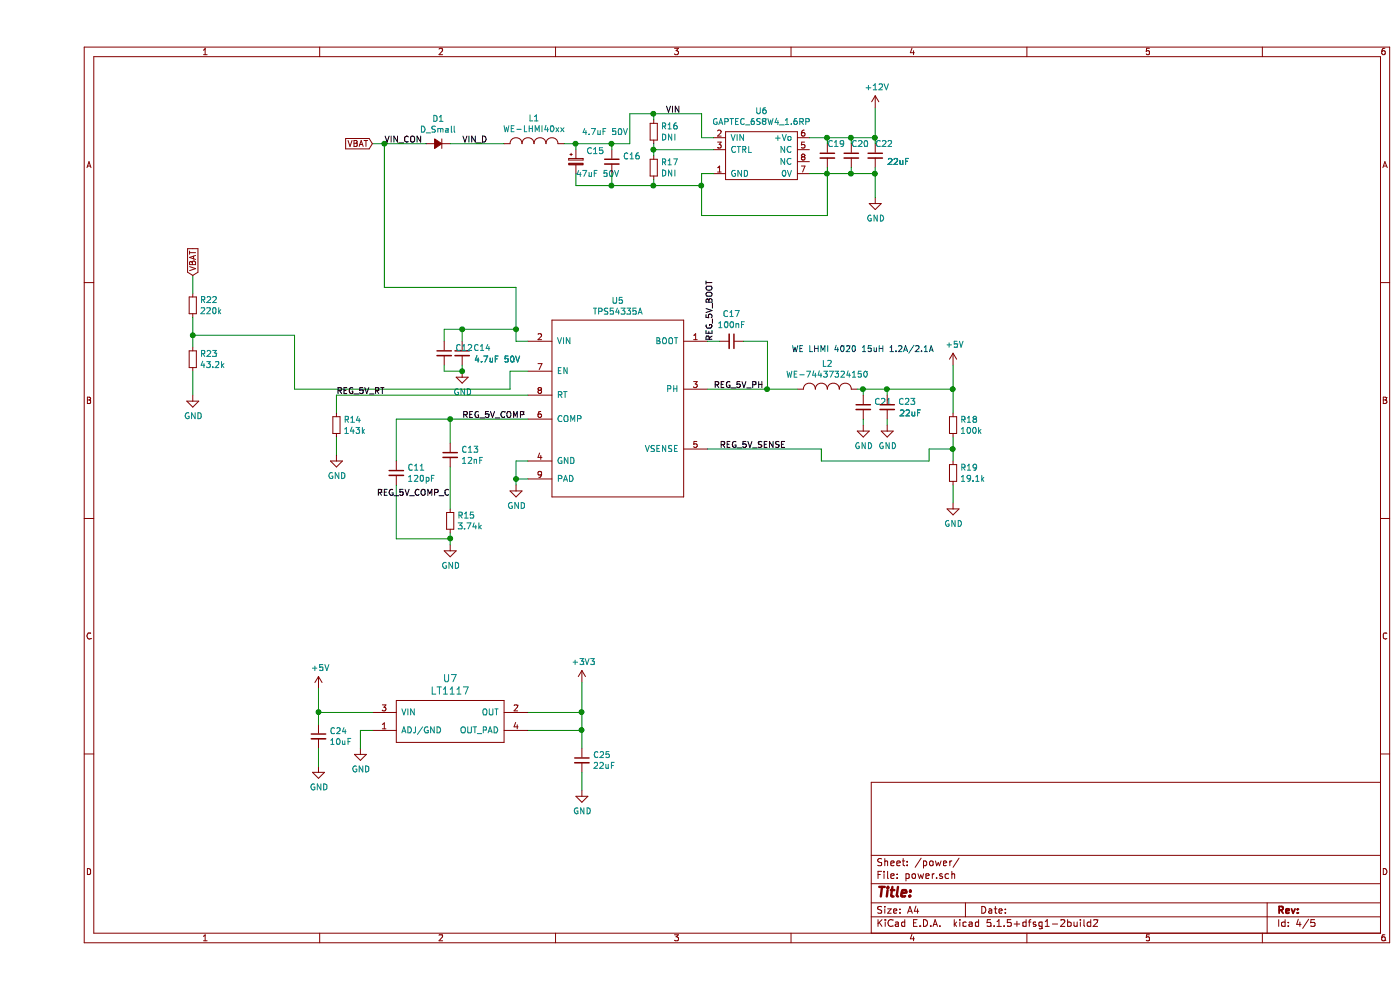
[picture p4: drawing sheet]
EESchema Schematic File Version 4
EELAYER 30 0
EELAYER END
$Descr A4 11693 8268
encoding utf-8
Sheet 4 5
Title ""
Date ""
Rev ""
Comp ""
Comment1 ""
Comment2 ""
Comment3 ""
Comment4 ""
$EndDescr
$Comp
L voltage-regulators:GAPTEC_6S8W4_1.6RP U6
U 1 1
P 6050 1300
F 0 "U6" H 6050 1675 50  0000 C CNN
F 1 "GAPTEC_6S8W4_1.6RP" H 6050 1584 50  0000 C CNN
F 2 "MODULE_power:GAPTEC_6S8W4_1.6RP" H 6050 1700 50  0001 C CNN
F 3 "" H 6050 1700 50  0001 C CNN
	1    6050 1300
	1    0    0    -1  
$EndComp
$Comp
L devices:R_0603 R16
U 1 1
P 5150 1100
F 0 "R16" H 5209 1146 50  0000 L CNN
F 1 "DNI" H 5209 1055 50  0000 L CNN
F 2 "resistors:R_0603" H 5150 950 50  0001 C CNN
F 3 "" H 5150 1100 50  0000 C CNN
	1    5150 1100
	1    0    0    -1  
$EndComp
$Comp
L devices:R_0603 R17
U 1 1
P 5150 1400
F 0 "R17" H 5209 1446 50  0000 L CNN
F 1 "DNI" H 5209 1355 50  0000 L CNN
F 2 "resistors:R_0603" H 5150 1250 50  0001 C CNN
F 3 "" H 5150 1400 50  0000 C CNN
	1    5150 1400
	1    0    0    -1  
$EndComp
Wire Wire Line
	5150 1200 5150 1250
Wire Wire Line
	5650 1250 5150 1250
Connection ~ 5150 1250
Wire Wire Line
	5150 1250 5150 1300
Wire Wire Line
	5650 1150 5550 1150
Wire Wire Line
	5550 1150 5550 950 
Wire Wire Line
	5550 950  5150 950 
Connection ~ 5150 950 
Wire Wire Line
	5150 950  5150 1000
Wire Wire Line
	5650 1450 5550 1450
Wire Wire Line
	5550 1450 5550 1550
Wire Wire Line
	5150 1500 5150 1550
Wire Wire Line
	5550 1550 5150 1550
Wire Wire Line
	5150 950  4950 950 
Connection ~ 5150 1550
Wire Wire Line
	4950 950  4950 1200
$Comp
L devices:C_1210 C16
U 1 1
P 4800 1350
F 0 "C16" H 4892 1396 50  0000 L CNN
F 1 "4.7uF 50V" H 4550 1600 50  0000 L CNN
F 2 "capacitors:C_1210" H 4800 1200 50  0001 C CNN
F 3 "" H 4800 1350 50  0000 C CNN
	1    4800 1350
	1    0    0    -1  
$EndComp
Wire Wire Line
	4800 1450 4800 1550
Wire Wire Line
	4800 1250 4800 1200
Connection ~ 4800 1200
$Comp
L devices:D_Small D1
U 1 1
P 3350 1200
F 0 "D1" H 3350 995 50  0000 C CNN
F 1 "D_Small" H 3350 1086 50  0000 C CNN
F 2 "diodes:SOD-123" H 3350 1087 50  0001 C CNN
F 3 "" V 3350 1200 50  0000 C CNN
	1    3350 1200
	-1   0    0    1   
$EndComp
Wire Wire Line
	2800 1200 2900 1200
Wire Wire Line
	6450 1150 6600 1150
Wire Wire Line
	7000 1150 7000 900 
Wire Wire Line
	7000 1450 7000 1650
$Comp
L power-supply:GND #PWR0131
U 1 1
P 7000 1650
F 0 "#PWR0131" H 7000 1400 50  0001 C CNN
F 1 "GND" H 7005 1477 50  0000 C CNN
F 2 "" H 7000 1650 50  0000 C CNN
F 3 "" H 7000 1650 50  0000 C CNN
	1    7000 1650
	1    0    0    -1  
$EndComp
Wire Wire Line
	6450 1450 6600 1450
$Comp
L power-supply:+12V #PWR0132
U 1 1
P 7000 900
F 0 "#PWR0132" H 7000 750 50  0001 C CNN
F 1 "+12V" H 7015 1073 50  0000 C CNN
F 2 "" H 7000 900 50  0000 C CNN
F 3 "" H 7000 900 50  0000 C CNN
	1    7000 900 
	1    0    0    -1  
$EndComp
$Comp
L devices:C_1206 C22
U 1 1
P 7000 1300
F 0 "C22" H 7000 1400 50  0000 L CNN
F 1 "22uF" H 7100 1250 50  0000 L CNN
F 2 "capacitors:C_1206" H 7000 1150 50  0001 C CNN
F 3 "" H 7000 1300 50  0000 C CNN
	1    7000 1300
	1    0    0    -1  
$EndComp
$Comp
L devices:C_1206 C20
U 1 1
P 6800 1300
F 0 "C20" H 6800 1400 50  0000 L CNN
F 1 "22uF" H 7100 1250 50  0000 L CNN
F 2 "capacitors:C_1206" H 6800 1150 50  0001 C CNN
F 3 "" H 6800 1300 50  0000 C CNN
	1    6800 1300
	1    0    0    -1  
$EndComp
$Comp
L devices:C_1206 C19
U 1 1
P 6600 1300
F 0 "C19" H 6600 1400 50  0000 L CNN
F 1 "22uF" H 7100 1250 50  0000 L CNN
F 2 "capacitors:C_1206" H 6600 1150 50  0001 C CNN
F 3 "" H 6600 1300 50  0000 C CNN
	1    6600 1300
	1    0    0    -1  
$EndComp
Wire Wire Line
	6600 1400 6600 1450
Connection ~ 6600 1450
Wire Wire Line
	6600 1450 6800 1450
Wire Wire Line
	6800 1400 6800 1450
Connection ~ 6800 1450
Wire Wire Line
	6800 1450 7000 1450
Wire Wire Line
	7000 1400 7000 1450
Connection ~ 7000 1450
Wire Wire Line
	7000 1200 7000 1150
Connection ~ 7000 1150
Wire Wire Line
	6800 1200 6800 1150
Connection ~ 6800 1150
Wire Wire Line
	6800 1150 7000 1150
Wire Wire Line
	6600 1200 6600 1150
Connection ~ 6600 1150
Wire Wire Line
	6600 1150 6800 1150
$Comp
L voltage-regulators:TPS54335A U5
U 1 1
P 4850 3350
F 0 "U5" H 4850 4190 50  0000 C CNN
F 1 "TPS54335A" H 4850 4099 50  0000 C CNN
F 2 "SOIC:SOIC-8-1EP_3.9x4.9mm_Pitch1.27mm" H 4750 3250 50  0001 C CNN
F 3 "" H 4850 3350 50  0001 C CNN
	1    4850 3350
	1    0    0    -1  
$EndComp
Wire Wire Line
	4000 3850 4000 4000
$Comp
L power-supply:GND #PWR0133
U 1 1
P 4000 4050
F 0 "#PWR0133" H 4000 3800 50  0001 C CNN
F 1 "GND" H 4005 3877 50  0000 C CNN
F 2 "" H 4000 4050 50  0000 C CNN
F 3 "" H 4000 4050 50  0000 C CNN
	1    4000 4050
	1    0    0    -1  
$EndComp
Wire Wire Line
	4100 4000 4000 4000
Connection ~ 4000 4000
Wire Wire Line
	4000 4000 4000 4050
Wire Wire Line
	4100 3850 4000 3850
Wire Wire Line
	4000 2850 4000 2750
Wire Wire Line
	4000 2850 4100 2850
Wire Wire Line
	4100 3300 2500 3300
Wire Wire Line
	2500 3300 2500 3450
$Comp
L devices:R_0603 R14
U 1 1
P 2500 3550
F 0 "R14" H 2559 3596 50  0000 L CNN
F 1 "143k" H 2559 3505 50  0000 L CNN
F 2 "resistors:R_0603" H 2500 3400 50  0001 C CNN
F 3 "" H 2500 3550 50  0000 C CNN
	1    2500 3550
	1    0    0    -1  
$EndComp
$Comp
L power-supply:GND #PWR0135
U 1 1
P 2500 3800
F 0 "#PWR0135" H 2500 3550 50  0001 C CNN
F 1 "GND" H 2505 3627 50  0000 C CNN
F 2 "" H 2500 3800 50  0000 C CNN
F 3 "" H 2500 3800 50  0000 C CNN
	1    2500 3800
	1    0    0    -1  
$EndComp
Wire Wire Line
	2500 3650 2500 3800
Wire Wire Line
	3450 3900 3450 4250
$Comp
L devices:R_0603 R15
U 1 1
P 3450 4350
F 0 "R15" H 3509 4396 50  0000 L CNN
F 1 "3.74k" H 3509 4305 50  0000 L CNN
F 2 "resistors:R_0603" H 3450 4200 50  0001 C CNN
F 3 "" H 3450 4350 50  0000 C CNN
	1    3450 4350
	1    0    0    -1  
$EndComp
$Comp
L power-supply:GND #PWR0136
U 1 1
P 3450 4550
F 0 "#PWR0136" H 3450 4300 50  0001 C CNN
F 1 "GND" H 3455 4377 50  0000 C CNN
F 2 "" H 3450 4550 50  0000 C CNN
F 3 "" H 3450 4550 50  0000 C CNN
	1    3450 4550
	1    0    0    -1  
$EndComp
Wire Wire Line
	3450 4450 3450 4500
$Comp
L devices:C_0603 C13
U 1 1
P 3450 3800
F 0 "C13" H 3542 3846 50  0000 L CNN
F 1 "12nF" H 3542 3755 50  0000 L CNN
F 2 "capacitors:C_0603" H 3450 3650 50  0001 C CNN
F 3 "" H 3450 3800 50  0000 C CNN
	1    3450 3800
	1    0    0    -1  
$EndComp
$Comp
L devices:C_0603 C11
U 1 1
P 3000 3950
F 0 "C11" H 3092 3996 50  0000 L CNN
F 1 "120pF" H 3092 3905 50  0000 L CNN
F 2 "capacitors:C_0603" H 3000 3800 50  0001 C CNN
F 3 "" H 3000 3950 50  0000 C CNN
	1    3000 3950
	1    0    0    -1  
$EndComp
Wire Wire Line
	3450 4500 3000 4500
Wire Wire Line
	3000 4500 3000 4050
Connection ~ 3450 4500
Wire Wire Line
	3450 4500 3450 4550
Wire Wire Line
	3000 3850 3000 3500
Wire Wire Line
	3000 3500 3450 3500
Wire Wire Line
	3450 3500 3450 3700
Connection ~ 3450 3500
Wire Wire Line
	3450 3500 4100 3500
$Comp
L devices:R_0603 R18
U 1 1
P 7650 3550
F 0 "R18" H 7709 3596 50  0000 L CNN
F 1 "100k" H 7709 3505 50  0000 L CNN
F 2 "resistors:R_0603" H 7650 3400 50  0001 C CNN
F 3 "" H 7650 3550 50  0000 C CNN
	1    7650 3550
	1    0    0    -1  
$EndComp
$Comp
L devices:R_0603 R19
U 1 1
P 7650 3950
F 0 "R19" H 7709 3996 50  0000 L CNN
F 1 "19.1k" H 7709 3905 50  0000 L CNN
F 2 "resistors:R_0603" H 7650 3800 50  0001 C CNN
F 3 "" H 7650 3950 50  0000 C CNN
	1    7650 3950
	1    0    0    -1  
$EndComp
Wire Wire Line
	7650 4050 7650 4200
$Comp
L power-supply:GND #PWR0137
U 1 1
P 7650 4200
F 0 "#PWR0137" H 7650 3950 50  0001 C CNN
F 1 "GND" H 7655 4027 50  0000 C CNN
F 2 "" H 7650 4200 50  0000 C CNN
F 3 "" H 7650 4200 50  0000 C CNN
	1    7650 4200
	1    0    0    -1  
$EndComp
$Comp
L devices:C_0603 C17
U 1 1
P 5800 2850
F 0 "C17" V 5571 2850 50  0000 C CNN
F 1 "100nF" V 5662 2850 50  0000 C CNN
F 2 "capacitors:C_0603" H 5800 2700 50  0001 C CNN
F 3 "" H 5800 2850 50  0000 C CNN
	1    5800 2850
	0    1    1    0   
$EndComp
Wire Wire Line
	5600 2850 5700 2850
Wire Wire Line
	5900 2850 6100 2850
Wire Wire Line
	6100 2850 6100 3250
Wire Wire Line
	6100 3250 6350 3250
Connection ~ 6100 3250
$Comp
L devices:INDUCTOR_SMALL L2
U 1 1
P 6600 3250
F 0 "L2" H 6600 3465 50  0000 C CNN
F 1 "WE-74437324150" H 6600 3374 50  0000 C CNN
F 2 "L_power:WE-LHMI40xx" H 6600 3373 50  0001 C CNN
F 3 "" H 6600 3250 50  0000 C CNN
	1    6600 3250
	1    0    0    -1  
$EndComp
Wire Wire Line
	7650 3250 7650 3450
Wire Wire Line
	6850 3250 6900 3250
$Comp
L devices:C_1206 C21
U 1 1
P 6900 3400
F 0 "C21" H 6992 3446 50  0000 L CNN
F 1 "22uF" H 7200 3350 50  0000 L CNN
F 2 "capacitors:C_1206" H 6900 3250 50  0001 C CNN
F 3 "" H 6900 3400 50  0000 C CNN
	1    6900 3400
	1    0    0    -1  
$EndComp
$Comp
L devices:C_1206 C23
U 1 1
P 7100 3400
F 0 "C23" H 7192 3446 50  0000 L CNN
F 1 "22uF" H 7200 3350 50  0000 L CNN
F 2 "capacitors:C_1206" H 7100 3250 50  0001 C CNN
F 3 "" H 7100 3400 50  0000 C CNN
	1    7100 3400
	1    0    0    -1  
$EndComp
Wire Wire Line
	6900 3300 6900 3250
Connection ~ 6900 3250
Wire Wire Line
	6900 3250 7100 3250
Connection ~ 7100 3250
Wire Wire Line
	7100 3250 7650 3250
Wire Wire Line
	7100 3250 7100 3300
$Comp
L power-supply:GND #PWR0138
U 1 1
P 7100 3550
F 0 "#PWR0138" H 7100 3300 50  0001 C CNN
F 1 "GND" H 7105 3377 50  0000 C CNN
F 2 "" H 7100 3550 50  0000 C CNN
F 3 "" H 7100 3550 50  0000 C CNN
	1    7100 3550
	1    0    0    -1  
$EndComp
$Comp
L power-supply:GND #PWR0139
U 1 1
P 6900 3550
F 0 "#PWR0139" H 6900 3300 50  0001 C CNN
F 1 "GND" H 6905 3377 50  0000 C CNN
F 2 "" H 6900 3550 50  0000 C CNN
F 3 "" H 6900 3550 50  0000 C CNN
	1    6900 3550
	1    0    0    -1  
$EndComp
Wire Wire Line
	6900 3500 6900 3550
Wire Wire Line
	7100 3500 7100 3550
Wire Wire Line
	7650 3650 7650 3750
Wire Wire Line
	5600 3750 6550 3750
Wire Wire Line
	6550 3750 6550 3850
Wire Wire Line
	6550 3850 7450 3850
Wire Wire Line
	7450 3850 7450 3750
Wire Wire Line
	7450 3750 7650 3750
Connection ~ 7650 3750
Wire Wire Line
	7650 3750 7650 3850
$Comp
L power-supply:+5V #PWR0140
U 1 1
P 7650 3050
F 0 "#PWR0140" H 7650 2900 50  0001 C CNN
F 1 "+5V" H 7665 3223 50  0000 C CNN
F 2 "" H 7650 3050 50  0000 C CNN
F 3 "" H 7650 3050 50  0000 C CNN
	1    7650 3050
	1    0    0    -1  
$EndComp
Wire Wire Line
	7650 3250 7650 3050
Connection ~ 7650 3250
$Comp
L devices:C_1206 C14
U 1 1
P 3550 2950
F 0 "C14" H 3642 2996 50  0000 L CNN
F 1 "4.7uF 50V" H 3650 2900 50  0000 L CNN
F 2 "capacitors:C_1206" H 3550 2800 50  0001 C CNN
F 3 "" H 3550 2950 50  0000 C CNN
	1    3550 2950
	1    0    0    -1  
$EndComp
$Comp
L devices:C_1206 C12
U 1 1
P 3400 2950
F 0 "C12" H 3492 2996 50  0000 L CNN
F 1 "4.7uF 50V" H 3650 2900 50  0000 L CNN
F 2 "capacitors:C_1206" H 3400 2800 50  0001 C CNN
F 3 "" H 3400 2950 50  0000 C CNN
	1    3400 2950
	1    0    0    -1  
$EndComp
$Comp
L power-supply:GND #PWR0141
U 1 1
P 3550 3100
F 0 "#PWR0141" H 3550 2850 50  0001 C CNN
F 1 "GND" H 3555 2927 50  0000 C CNN
F 2 "" H 3550 3100 50  0000 C CNN
F 3 "" H 3550 3100 50  0000 C CNN
	1    3550 3100
	1    0    0    -1  
$EndComp
Wire Wire Line
	3400 3050 3400 3100
Wire Wire Line
	3550 3050 3550 3100
Wire Wire Line
	3400 2850 3400 2750
Wire Wire Line
	3400 2750 3550 2750
Connection ~ 4000 2750
Wire Wire Line
	3550 2850 3550 2750
Connection ~ 3550 2750
Wire Wire Line
	3550 2750 4000 2750
Text Notes 6300 2950 0    50   ~ 0
WE LHMI 4020 15uH 1.2A/2.1A
Connection ~ 4800 1550
Wire Wire Line
	4400 1200 4500 1200
$Comp
L devices:INDUCTOR_SMALL L1
U 1 1
P 4150 1200
F 0 "L1" H 4150 1415 50  0000 C CNN
F 1 "WE-LHMI40xx" H 4150 1324 50  0000 C CNN
F 2 "L_power:WE-LHMI40xx" H 4150 1323 50  0001 C CNN
F 3 "" H 4150 1200 50  0000 C CNN
	1    4150 1200
	1    0    0    -1  
$EndComp
Wire Wire Line
	3450 1200 3900 1200
$Comp
L devices:CP_Small C15
U 1 1
P 4500 1350
F 0 "C15" H 4588 1441 50  0000 L CNN
F 1 "47uF 50V" H 4500 1250 50  0000 L CNN
F 2 "capacitors:TantalC_SizeD_EIA-7343_Wave" H 4588 1259 50  0001 L CNN
F 3 "" H 4500 1350 50  0000 C CNN
	1    4500 1350
	1    0    0    -1  
$EndComp
Wire Wire Line
	4800 1550 5150 1550
Wire Wire Line
	4800 1200 4950 1200
Wire Wire Line
	4500 1250 4500 1200
Connection ~ 4500 1200
Wire Wire Line
	4500 1200 4800 1200
Wire Wire Line
	4500 1450 4500 1550
Wire Wire Line
	4500 1550 4800 1550
Text Label 5650 3250 0    50   ~ 0
REG_5V_PH
Text Label 5650 2850 1    50   ~ 0
REG_5V_BOOT
Text Label 5700 3750 0    50   ~ 0
REG_5V_SENSE
Text Label 3550 3500 0    50   ~ 0
REG_5V_COMP
Text Label 3450 4150 2    50   ~ 0
REG_5V_COMP_C
Text Label 2500 3300 0    50   ~ 0
REG_5V_RT
Wire Wire Line
	5600 3250 6100 3250
Text Label 5250 950  0    50   ~ 0
VIN
Text Label 2900 1200 0    50   ~ 0
VIN_CON
Text Label 3550 1200 0    50   ~ 0
VIN_D
Wire Wire Line
	6600 1450 6600 1800
Wire Wire Line
	5550 1550 5550 1800
Connection ~ 5550 1550
Text GLabel 2800 1200 0    50   Input ~ 0
VBAT
Wire Wire Line
	5550 1800 6600 1800
Wire Wire Line
	2900 1200 2900 2400
Wire Wire Line
	2900 2400 4000 2400
Wire Wire Line
	4000 2400 4000 2750
Connection ~ 2900 1200
Wire Wire Line
	2900 1200 3250 1200
$Comp
L voltage-regulators:LT1117 U7
U 1 1
P 3450 6050
F 0 "U7" H 3450 6437 60  0000 C CNN
F 1 "LT1117" H 3450 6331 60  0000 C CNN
F 2 "SOT_TO:SOT-223" H 3400 5750 60  0001 C CNN
F 3 "" H 3450 6050 60  0000 C CNN
	1    3450 6050
	1    0    0    -1  
$EndComp
$Comp
L power-supply:+5V #PWR0155
U 1 1
P 2350 5750
F 0 "#PWR0155" H 2350 5600 50  0001 C CNN
F 1 "+5V" H 2365 5923 50  0000 C CNN
F 2 "" H 2350 5750 50  0000 C CNN
F 3 "" H 2350 5750 50  0000 C CNN
	1    2350 5750
	1    0    0    -1  
$EndComp
$Comp
L power-supply:+3V3 #PWR0156
U 1 1
P 4550 5700
F 0 "#PWR0156" H 4550 5550 50  0001 C CNN
F 1 "+3V3" H 4565 5873 50  0000 C CNN
F 2 "" H 4550 5700 50  0000 C CNN
F 3 "" H 4550 5700 50  0000 C CNN
	1    4550 5700
	1    0    0    -1  
$EndComp
Wire Wire Line
	4100 5950 4550 5950
Wire Wire Line
	4550 5950 4550 5700
Wire Wire Line
	4550 6100 4550 5950
Connection ~ 4550 5950
Wire Wire Line
	4100 6100 4550 6100
Wire Wire Line
	2800 5950 2350 5950
Wire Wire Line
	2350 5950 2350 5750
$Comp
L power-supply:GND #PWR0157
U 1 1
P 2700 6250
F 0 "#PWR0157" H 2700 6000 50  0001 C CNN
F 1 "GND" H 2705 6077 50  0000 C CNN
F 2 "" H 2700 6250 50  0000 C CNN
F 3 "" H 2700 6250 50  0000 C CNN
	1    2700 6250
	1    0    0    -1  
$EndComp
Wire Wire Line
	2800 6100 2700 6100
Wire Wire Line
	2700 6100 2700 6250
$Comp
L devices:C_0603 C24
U 1 1
P 2350 6150
F 0 "C24" H 2442 6196 50  0000 L CNN
F 1 "10uF" H 2442 6105 50  0000 L CNN
F 2 "capacitors:C_0603" H 2350 6000 50  0001 C CNN
F 3 "" H 2350 6150 50  0000 C CNN
	1    2350 6150
	1    0    0    -1  
$EndComp
$Comp
L devices:C_0603 C25
U 1 1
P 4550 6350
F 0 "C25" H 4642 6396 50  0000 L CNN
F 1 "22uF" H 4642 6305 50  0000 L CNN
F 2 "capacitors:C_0603" H 4550 6200 50  0001 C CNN
F 3 "" H 4550 6350 50  0000 C CNN
	1    4550 6350
	1    0    0    -1  
$EndComp
Wire Wire Line
	2350 6050 2350 5950
Connection ~ 2350 5950
Wire Wire Line
	4550 6250 4550 6100
Connection ~ 4550 6100
$Comp
L power-supply:GND #PWR0158
U 1 1
P 2350 6400
F 0 "#PWR0158" H 2350 6150 50  0001 C CNN
F 1 "GND" H 2355 6227 50  0000 C CNN
F 2 "" H 2350 6400 50  0000 C CNN
F 3 "" H 2350 6400 50  0000 C CNN
	1    2350 6400
	1    0    0    -1  
$EndComp
$Comp
L power-supply:GND #PWR0159
U 1 1
P 4550 6600
F 0 "#PWR0159" H 4550 6350 50  0001 C CNN
F 1 "GND" H 4555 6427 50  0000 C CNN
F 2 "" H 4550 6600 50  0000 C CNN
F 3 "" H 4550 6600 50  0000 C CNN
	1    4550 6600
	1    0    0    -1  
$EndComp
Wire Wire Line
	4550 6600 4550 6450
Wire Wire Line
	2350 6400 2350 6250
$Comp
L devices:R_0603 R22
U 1 1
P 1300 2550
F 0 "R22" H 1359 2596 50  0000 L CNN
F 1 "220k" H 1359 2505 50  0000 L CNN
F 2 "resistors:R_0603" H 1300 2400 50  0001 C CNN
F 3 "" H 1300 2550 50  0000 C CNN
	1    1300 2550
	1    0    0    -1  
$EndComp
$Comp
L devices:R_0603 R23
U 1 1
P 1300 3000
F 0 "R23" H 1359 3046 50  0000 L CNN
F 1 "43.2k" H 1359 2955 50  0000 L CNN
F 2 "resistors:R_0603" H 1300 2850 50  0001 C CNN
F 3 "" H 1300 3000 50  0000 C CNN
	1    1300 3000
	1    0    0    -1  
$EndComp
Wire Wire Line
	2150 2800 1300 2800
Wire Wire Line
	1300 2800 1300 2900
Wire Wire Line
	1300 2800 1300 2650
Connection ~ 1300 2800
Text GLabel 1300 2300 1    50   Input ~ 0
VBAT
$Comp
L power-supply:GND #PWR0160
U 1 1
P 1300 3300
F 0 "#PWR0160" H 1300 3050 50  0001 C CNN
F 1 "GND" H 1305 3127 50  0000 C CNN
F 2 "" H 1300 3300 50  0000 C CNN
F 3 "" H 1300 3300 50  0000 C CNN
	1    1300 3300
	1    0    0    -1  
$EndComp
Wire Wire Line
	1300 2450 1300 2300
Wire Wire Line
	1300 3300 1300 3100
Wire Wire Line
	3400 3100 3550 3100
Connection ~ 3550 3100
Wire Wire Line
	4100 3100 3950 3100
Wire Wire Line
	3950 3100 3950 3250
Wire Wire Line
	3950 3250 2150 3250
Wire Wire Line
	2150 2800 2150 3250
$EndSCHEMATC
